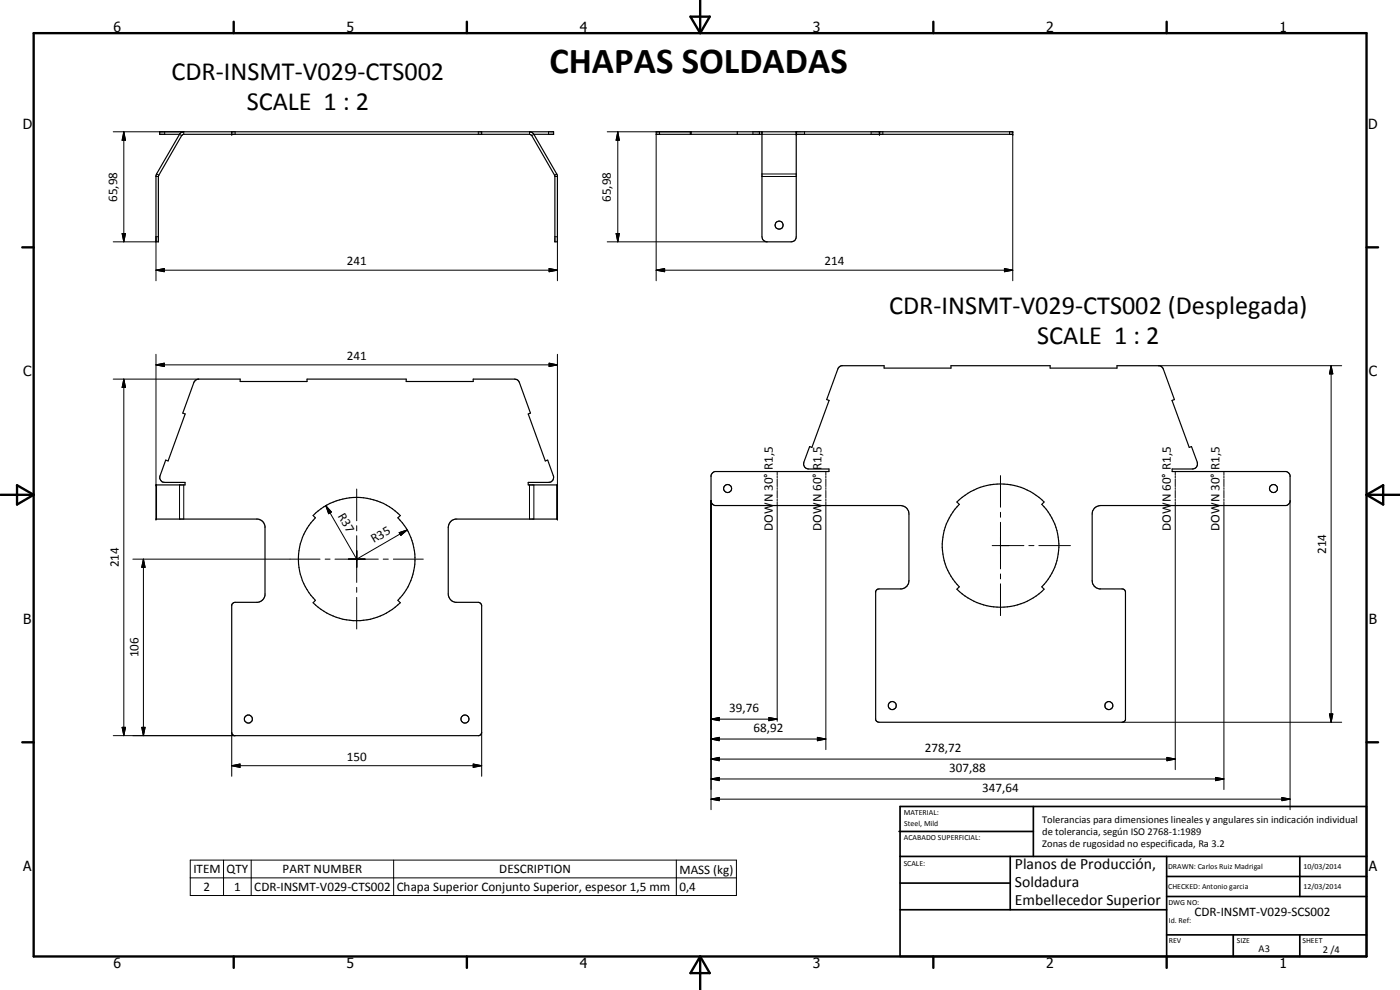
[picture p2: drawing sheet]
<svg xmlns="http://www.w3.org/2000/svg" width="420mm" height="297mm" viewBox="0 0 420 297" stroke-linecap="round" stroke-linejoin="round" font-family="sans-serif">
<g fill="none" stroke="#000" stroke-width=".35">
<path d="M55.1 39.5l-.7 .3-.5 .5M69.5 39.5v.8M144.6 39.5v.8M158.9 39.5l.8 .3 .5 .5M207.2 39.5v.8M207.4 39.5v.8M221.3 39.5v.8M228 39.5v.8M228.7 39.5v31.5a1.52 1.52 0 0 0 1.5 1.6h7.2a1.45 1.45 0 0 0 1.6-1.6v-31.5M263.9 39.5v.8M53.9 40.3l-7.1 12.4v19.9h.7l.1-19.9 6.9-12 .6-.4h104l.5 .4 6.9 12v19.9h.8v-19.9l-7.1-12.4M53.9 40.3h-6v-.8h118.2v.8h-5.9"/>
<path d="M228.7 40.3h-31.8v-.8h107v.8h-64.9M58.7 114.1l.9-.4h12.5v.8h20v-.8h29.8v.8h20.1v-.8l13 .1 .9 .9 3.3 9.3-.7 .2 5.1 14.1 .8-.3 1.7 4.7a1.49 1.49 0 0 1-1.5 2h-6.1v.8h8.8v10.2h-30.6a2.57 2.57 0 0 0-2.2 2.5v20a2.57 2.57 0 0 0 2.2 2.5h6.8l.8 .4 .3 .6v38.1l-.4 .7-.4 .2-73.7-.1-.6-.6v-38.5l.3-.4 .8-.4h6.8a2.53 2.53 0 0 0 2.1-2.1v-20.7a2.52 2.52 0 0 0-2.1-2.2h-30.6v-10.2h8.7v-.8h-6.1a1.47 1.47 0 0 1-1.4-2l1.7-4.7 .7 .3 5.2-14.1-.7-.2 3.3-9.3zM94 154.7a18.4 18.4 0 0 1 26.1 0l-.7 .7a17.5 17.5 0 0 1 0 24.7l.7 .7a18.5 18.5 0 0 1-26.1 0l.6-.7a17.6 17.6 0 0 1 0-24.7zM213.8 141.9l.8-.4h34.2v-.8h-6.1a1.54 1.54 0 0 1-1.5-2l1.8-4.7 .7 .2 5.1-14.1-.7-.2 3.3-9.2 .3-.5 .9-.5h12.7v.7h20.1v-.7h29.8v.7h20v-.7l13 .1 .9 .9 3.4 9.2-.8 .2 5.2 14.1 .7-.2 1.7 4.7a1.54 1.54 0 0 1-1.4 2h-6.1v.8l34.5 .1 .9 1.1-.1 8.1-1.1 .9h-55.7a2.52 2.52 0 0 0-2.5 2.5v20a2.47 2.47 0 0 0 2.1 2.5h6.9l.6 .2 .4 .6v38.4l-.8 .8h-73.2l-.6-.2-.4-.6v-38.4l.4-.6 .6-.2h6.8a2.47 2.47 0 0 0 2.2-2.5v-20a2.51 2.51 0 0 0-2.5-2.5h-55.7l-.8-.4-.4-.8v-7.8zM287.2 150.6a18.5 18.5 0 0 1 26.1 0l-.6 .7a17.5 17.5 0 0 1 0 24.8l.6 .7a18.5 18.5 0 0 1-26.1 0l.7-.7a17.5 17.5 0 0 1 0-24.8z"/>
<circle cx="233.8" cy="67.5" r="1.2"/>
<circle cx="218.4" cy="146.6" r="1.2"/>
<circle cx="382.2" cy="146.6" r="1.21"/>
<circle cx="74.5" cy="215.8" r="1.2"/>
<circle cx="139.5" cy="215.7" r="1.21"/>
<circle cx="267.8" cy="211.7" r="1.21"/>
<circle cx="332.8" cy="211.7" r="1.21"/>
</g>
<g fill="none" stroke="#000" stroke-width=".3">
<path d="M34 39.5h21.1v.8M37.2 39.5l.5 2.6h-1.1zM37.2 39.5v33.1M49.4 39.5v.8M70.6 39.5v.8M143.5 39.5v.8M158.9 39.5v.8M164.6 39.5v.8M182.2 39.5h25.2M185.4 39.5l.5 2.6h-1zM185.4 39.5v33.1M197.9 39.5v.8"/>
<path d="M226 39.5v.8M241.5 39.5v.8M261.4 39.5v.8M265 39.5v.8M303 39.5v.8M46.8 53h.7M47 52.2l.7 .4M53.9 40.3l.6 .4M160.2 40.3l-.6 .4M166.5 53h.8M167.1 52.2l-.7 .4M196.9 40.3v43.9"/>
<path d="M228.7 53h10.3M228.7 40.3h10.3M228.7 52.2h10.3M303.9 40.3v43.9M34 72.6h12.8M36.6 70.1h1.1l-.5 2.5zM47.5 71h-.7v13.2M166.5 71h.8v13.2M182.2 72.6h48M184.9 70.1h1l-.5 2.5zM46.8 81.1l2.5-.5v.9zM46.8 81.1h120.5"/>
<path d="M164.8 80.6l2.5 .5-2.5 .4zM196.9 81.1l2.6-.5v.9zM196.9 81.1h107M301.4 80.6l2.5 .5-2.5 .4zM34 113.7h25.6M37.2 113.7l.5 2.5h-1.1zM37.2 113.7v107M46.8 109.5l2.5-.5v1zM46.8 106.3v39.2M46.8 109.5h120.5M164.8 109l2.5 .5-2.5 .5zM167.3 106.3v39.2"/>
<path d="M347.7 109.7h55M399.5 109.7l.5 2.5h-1zM399.5 109.7v107M47 145.5v10.2M53.9 145.5v10.2M55.1 145.5v10.2M97.8 151.7l1.7 1.9-.9 .5zM97.8 151.7l9.2 16.1M107 146.7v9.6M107 157.7v1.6M119.8 159.8l2.4-.8-1.9 1.7zM122.2 159l-15.2 8.8"/>
<path d="M158.9 145.5v10.2M160.2 145.5v10.2M167.1 145.5v10.2M213.4 150.2v92.8M233.2 141.5v1.1M233.2 142.9v.5M233.2 143.7v2.3M233.2 146.3v.6M233.2 147.2v2.2M233.2 149.7v.6M233.2 150.5v65.9M247.9 141.5v1.1"/>
<path d="M247.9 142.9v.5M247.9 143.7v2.3M247.9 146.3v.6M247.9 147.2v2.2M247.9 149.7v.6M247.9 150.5v74.4M300.3 142.7v9.5M300.3 153.7v1.5M300.3 156.7v14M352.7 141.5v1.1M352.7 142.9v.5M352.7 143.7v2.3"/>
<path d="M352.7 146.3v.6M352.7 147.2v2.2M352.7 149.7v.6M352.7 150.5v80.4M367.3 141.5v1.1M367.3 142.9v.5M367.3 143.7v2.3M367.3 146.3v.6M367.3 147.2v2.2M367.3 149.7v.6M367.3 150.5v86.4M387.2 150.2v92.8"/>
<path d="M39.9 167.8h56.1M43 167.8l.5 2.4h-1zM43 167.8v52.9M97.6 167.8h1.4M100.5 167.8h13M107 167.8h.1M107 160.7v14.1M107 176.2v1.5M107 179.2v9.5M115 167.8h1.5M118.1 167.8h8.9M297.8 163.7h9.5"/>
<path d="M300.3 172.2v1.5M300.3 175.2v9.5M308.8 163.7h1.5M311.8 163.7h9.5M36.6 218.2h1.1l-.5 2.5zM42.5 218.2h1l-.5 2.5zM69.5 219.8v13.1M144.6 219.8v13.1M213.4 215.8l2.4-.5v.9zM213.4 215.8h19.8M230.7 215.3l2.5 .5-2.5 .4zM336.8 216.7h65.9"/>
<path d="M399 214.2h1l-.5 2.5zM34 220.7h36.6M69.5 229.7l2.5-.5v1.1zM69.5 229.7h75.1M142 229.2l2.6 .5-2.6 .6zM213.4 221.7l2.4-.5v1zM213.4 227.8l2.4-.6v1.1zM213.4 233.7l2.4-.4v.9zM213.4 239.8l2.4-.5v.9zM213.4 221.7h34.5M213.4 227.8h139.3M213.4 233.7h153.9"/>
<path d="M213.4 239.8h173.8M245.3 221.2l2.6 .5-2.6 .5zM350.2 227.2l2.5 .6-2.5 .5zM364.8 233.3l2.5 .4-2.5 .5zM384.7 239.3l2.5 .5-2.5 .4zM57.1 258.1h163.9v10.6h-163.9zM67.1 258.1v10.6M75.4 258.1v10.6M118.1 258.1v10.6M203 258.1v10.6M57.1 263.4h163.9"/>
</g>
<g fill="#000">
<circle cx="69.5" cy="39.5" r=".18"/>
<circle cx="239" cy="39.5" r=".18"/>
<circle cx="263.9" cy="39.5" r=".18"/>
<circle cx="303.9" cy="39.5" r=".18"/>
<circle cx="69.5" cy="40.3" r=".18"/>
<circle cx="239" cy="40.3" r=".18"/>
<circle cx="263.9" cy="40.3" r=".18"/>
<circle cx="303.9" cy="40.3" r=".18"/>
<circle cx="46.8" cy="145.5" r=".18"/>
<circle cx="46.8" cy="155.7" r=".18"/>
<circle cx="167.3" cy="145.5" r=".18"/>
<circle cx="167.3" cy="155.7" r=".18"/>
</g>
<g fill="none" stroke="#000" stroke-width=".71">
<path d="M10.1 9.9h400v277.1h-400zM70.1 6.5v3.4M140.1 6.5v3.4M207.2 5h5.8l-2.9 4.9zM210.1 0v9.9M280.1 6.5v3.4M350.1 6.5v3.4M6.7 74.2h3.4M410.1 74.2h3.5M.1 148.5h10M5.1 145.6l5 2.9-5 2.9zM410.1 148.5h10"/>
<path d="M410.1 148.5l5-2.9v5.8zM6.7 222.7h3.4M410.1 222.7h3.5M70.1 287v3.4M140.1 287v3.4M210.1 287v10M210.1 287l2.9 5h-5.8zM280.1 287v3.4M350.1 287v3.4"/>
</g>
<g fill="none" stroke="#000" stroke-width=".51">
<path d="M269.8 249.5h40.3M270.1 242h140v45h-140zM270.1 257h140M303.2 257v16M310.1 242v15M350.1 257v30M390.1 257v12M270.1 265h33.1M270.1 273h80M350.1 269h60M350.1 263h60M350.1 280.5h60"/>
<path d="M370.1 280.5v6.5M390.1 280.5v6.5"/>
</g>
<g fill="#000">
<path d="M37.2 39.5l.5 2.6h-1.1zM185.4 39.5l.5 2.6h-1zM36.6 70.1h1.1l-.5 2.5zM184.9 70.1h1l-.5 2.5zM46.8 81.1l2.5-.5v.9zM164.8 80.6l2.5 .5-2.5 .4zM196.9 81.1l2.6-.5v.9zM301.4 80.6l2.5 .5-2.5 .4zM37.2 113.7l.5 2.5h-1.1zM46.8 109.5l2.5-.5v1zM164.8 109l2.5 .5-2.5 .5zM399.5 109.7l.5 2.5h-1z"/>
<path d="M97.8 151.7l1.7 1.9-.9 .5zM43 167.8l.5 2.4h-1zM119.8 159.8l2.4-.8-1.9 1.7zM36.6 218.2h1.1l-.5 2.5zM42.5 218.2h1l-.5 2.5zM213.4 215.8l2.4-.5v.9zM230.7 215.3l2.5 .5-2.5 .4zM399 214.2h1l-.5 2.5zM69.5 229.7l2.5-.5v1.1zM142 229.2l2.6 .5-2.6 .6zM213.4 221.7l2.4-.5v1zM213.4 227.8l2.4-.6v1.1z"/>
<path d="M213.4 233.7l2.4-.4v.9zM213.4 239.8l2.4-.5v.9zM245.3 221.2l2.6 .5-2.6 .5zM350.2 227.2l2.5 .6-2.5 .5zM364.8 233.3l2.5 .4-2.5 .5zM384.7 239.3l2.5 .5-2.5 .4z"/>
</g>
<text font-size="11" x="164.9" y="22">CHAPAS SOLDADAS</text>
<g font-size="7.9">
<text x="51.5" y="23.9">CDR-INSMT-V029-CTS002</text>
<text x="74" y="32.9">SCALE 1 : 2</text>
<text x="266.8" y="94.3">CDR-INSMT-V029-CTS002 (Desplegada)</text>
<text x="311.3" y="103.3">SCALE 1 : 2</text>
</g>
<g font-size="4.7">
<text x="304.6" y="260.8">Planos de Producción,</text>
<text x="304.6" y="266.2">Soldadura</text>
<text x="304.6" y="271.6">Embellecedor Superior</text>
</g>
<g font-size="4.2">
<text x="34" y="9.6">6</text>
<text x="104" y="9.6">5</text>
<text x="174" y="9.6">4</text>
<text x="244" y="9.6">3</text>
<text x="314" y="9.6">2</text>
<text x="384" y="9.6">1</text>
<text x="6.8" y="38.7">D</text>
<text x="410.6" y="38.7">D</text>
<text x="7" y="112.9">C</text>
<text x="410.8" y="112.9">C</text>
<text x="7" y="187.1">B</text>
<text x="410.8" y="187.1">B</text>
<text x="7" y="261.4">A</text>
<text x="410.8" y="261.4">A</text>
<text x="34" y="290.4">6</text>
<text x="104" y="290.4">5</text>
<text x="174" y="290.4">4</text>
<text x="244" y="290.4">3</text>
<text x="314" y="290.4">2</text>
<text x="384" y="290.4">1</text>
</g>
<g font-size="3.9">
<text x="35.1" y="60.6" transform="rotate(-90 35.1 60.6)">65,98</text>
<text x="183.3" y="60.6" transform="rotate(-90 183.3 60.6)">65,98</text>
<text x="104.1" y="79.5">241</text>
<text x="247.5" y="79.5">214</text>
<text x="104.1" y="108">241</text>
<text x="231.9" y="141.1" transform="rotate(-90 231.9 141.1)">R1,5</text>
<text x="246.5" y="141.1" transform="rotate(-90 246.5 141.1)">R1,5</text>
<text x="366" y="141.1" transform="rotate(-90 366 141.1)">R1,5</text>
<text x="101.3" y="154.7" transform="rotate(60 101.3 154.7)">R37</text>
<text x="231.9" y="150.7" transform="rotate(-90 231.9 150.7)">N 30°</text>
<text x="246.5" y="150.7" transform="rotate(-90 246.5 150.7)">N 60°</text>
<text x="351.4" y="150.7" transform="rotate(-90 351.4 150.7)">N 60° R1,5</text>
<text x="366" y="150.7" transform="rotate(-90 366 150.7)">N 30°</text>
<text x="231.9" y="159.3" transform="rotate(-90 231.9 159.3)">DOW</text>
<text x="246.5" y="159.3" transform="rotate(-90 246.5 159.3)">DOW</text>
<text x="351.4" y="159.3" transform="rotate(-90 351.4 159.3)">DOW</text>
<text x="366" y="159.3" transform="rotate(-90 366 159.3)">DOW</text>
<text x="112.2" y="163" transform="rotate(-30 112.2 163)">R35</text>
<text x="398" y="166.2" transform="rotate(-90 398 166.2)">214</text>
<text x="35.7" y="170.2" transform="rotate(-90 35.7 170.2)">214</text>
<text x="41.5" y="197.2" transform="rotate(-90 41.5 197.2)">106</text>
<text x="218.8" y="213.7">39,76</text>
<text x="226.1" y="219.7">68,92</text>
<text x="277.6" y="225.7">278,72</text>
<text x="104.1" y="228.2">150</text>
<text x="284.8" y="231.7">307,88</text>
<text x="294.8" y="237.7">347,64</text>
<text x="58" y="262">ITEM</text>
<text x="68" y="262">QTY</text>
<text x="84.8" y="262">PART NUMBER</text>
<text x="149.8" y="262">DESCRIPTION</text>
<text x="203.9" y="262.1">MASS (kg)</text>
<text x="61.1" y="267.3">2</text>
<text x="70.3" y="267.3">1</text>
<text x="76.3" y="267.3">CDR-INSMT-V029-CTS002</text>
<text x="119.1" y="267.4">Chapa Superior Conjunto Superior, espesor 1,5 mm</text>
<text x="203.9" y="267.3">0,4</text>
<text x="358.5" y="275">CDR-INSMT-V029-SCS002</text>
</g>
<g font-size="3.1">
<text x="312.7" y="246.8">Tolerancias para dimensiones lineales y angulares sin indicación individual</text>
<text x="312.7" y="250.4">de tolerancia, según ISO 2768-1:1989</text>
<text x="312.7" y="254">Zonas de rugosidad no especificada, Ra 3.2</text>
<text x="377.7" y="285.6">A3</text>
<text x="397" y="285.9">2 /4</text>
</g>
<g font-size="2.4">
<text x="271.2" y="244.4">MATERIAL:</text>
<text x="271.3" y="252">ACABADO SUPERFICIAL:</text>
<text x="271.4" y="247.9">Steel, Mild</text>
<text x="271.2" y="259.7">SCALE:</text>
<text x="350.6" y="260.8">DRAWN: Carlos Ruiz Madrigal</text>
<text x="391.2" y="260.6">10/03/2014</text>
<text x="350.6" y="266.8">CHECKED: Antonio garcia</text>
<text x="391.2" y="266.7">12/03/2014</text>
<text x="350.6" y="271.4">DWG NO:</text>
<text x="350.8" y="276.9">Id. Ref:</text>
<text x="350.8" y="282.8">REV</text>
<text x="371.2" y="282.9">SIZE</text>
<text x="390.9" y="282.9">SHEET</text>
</g>
</svg>
